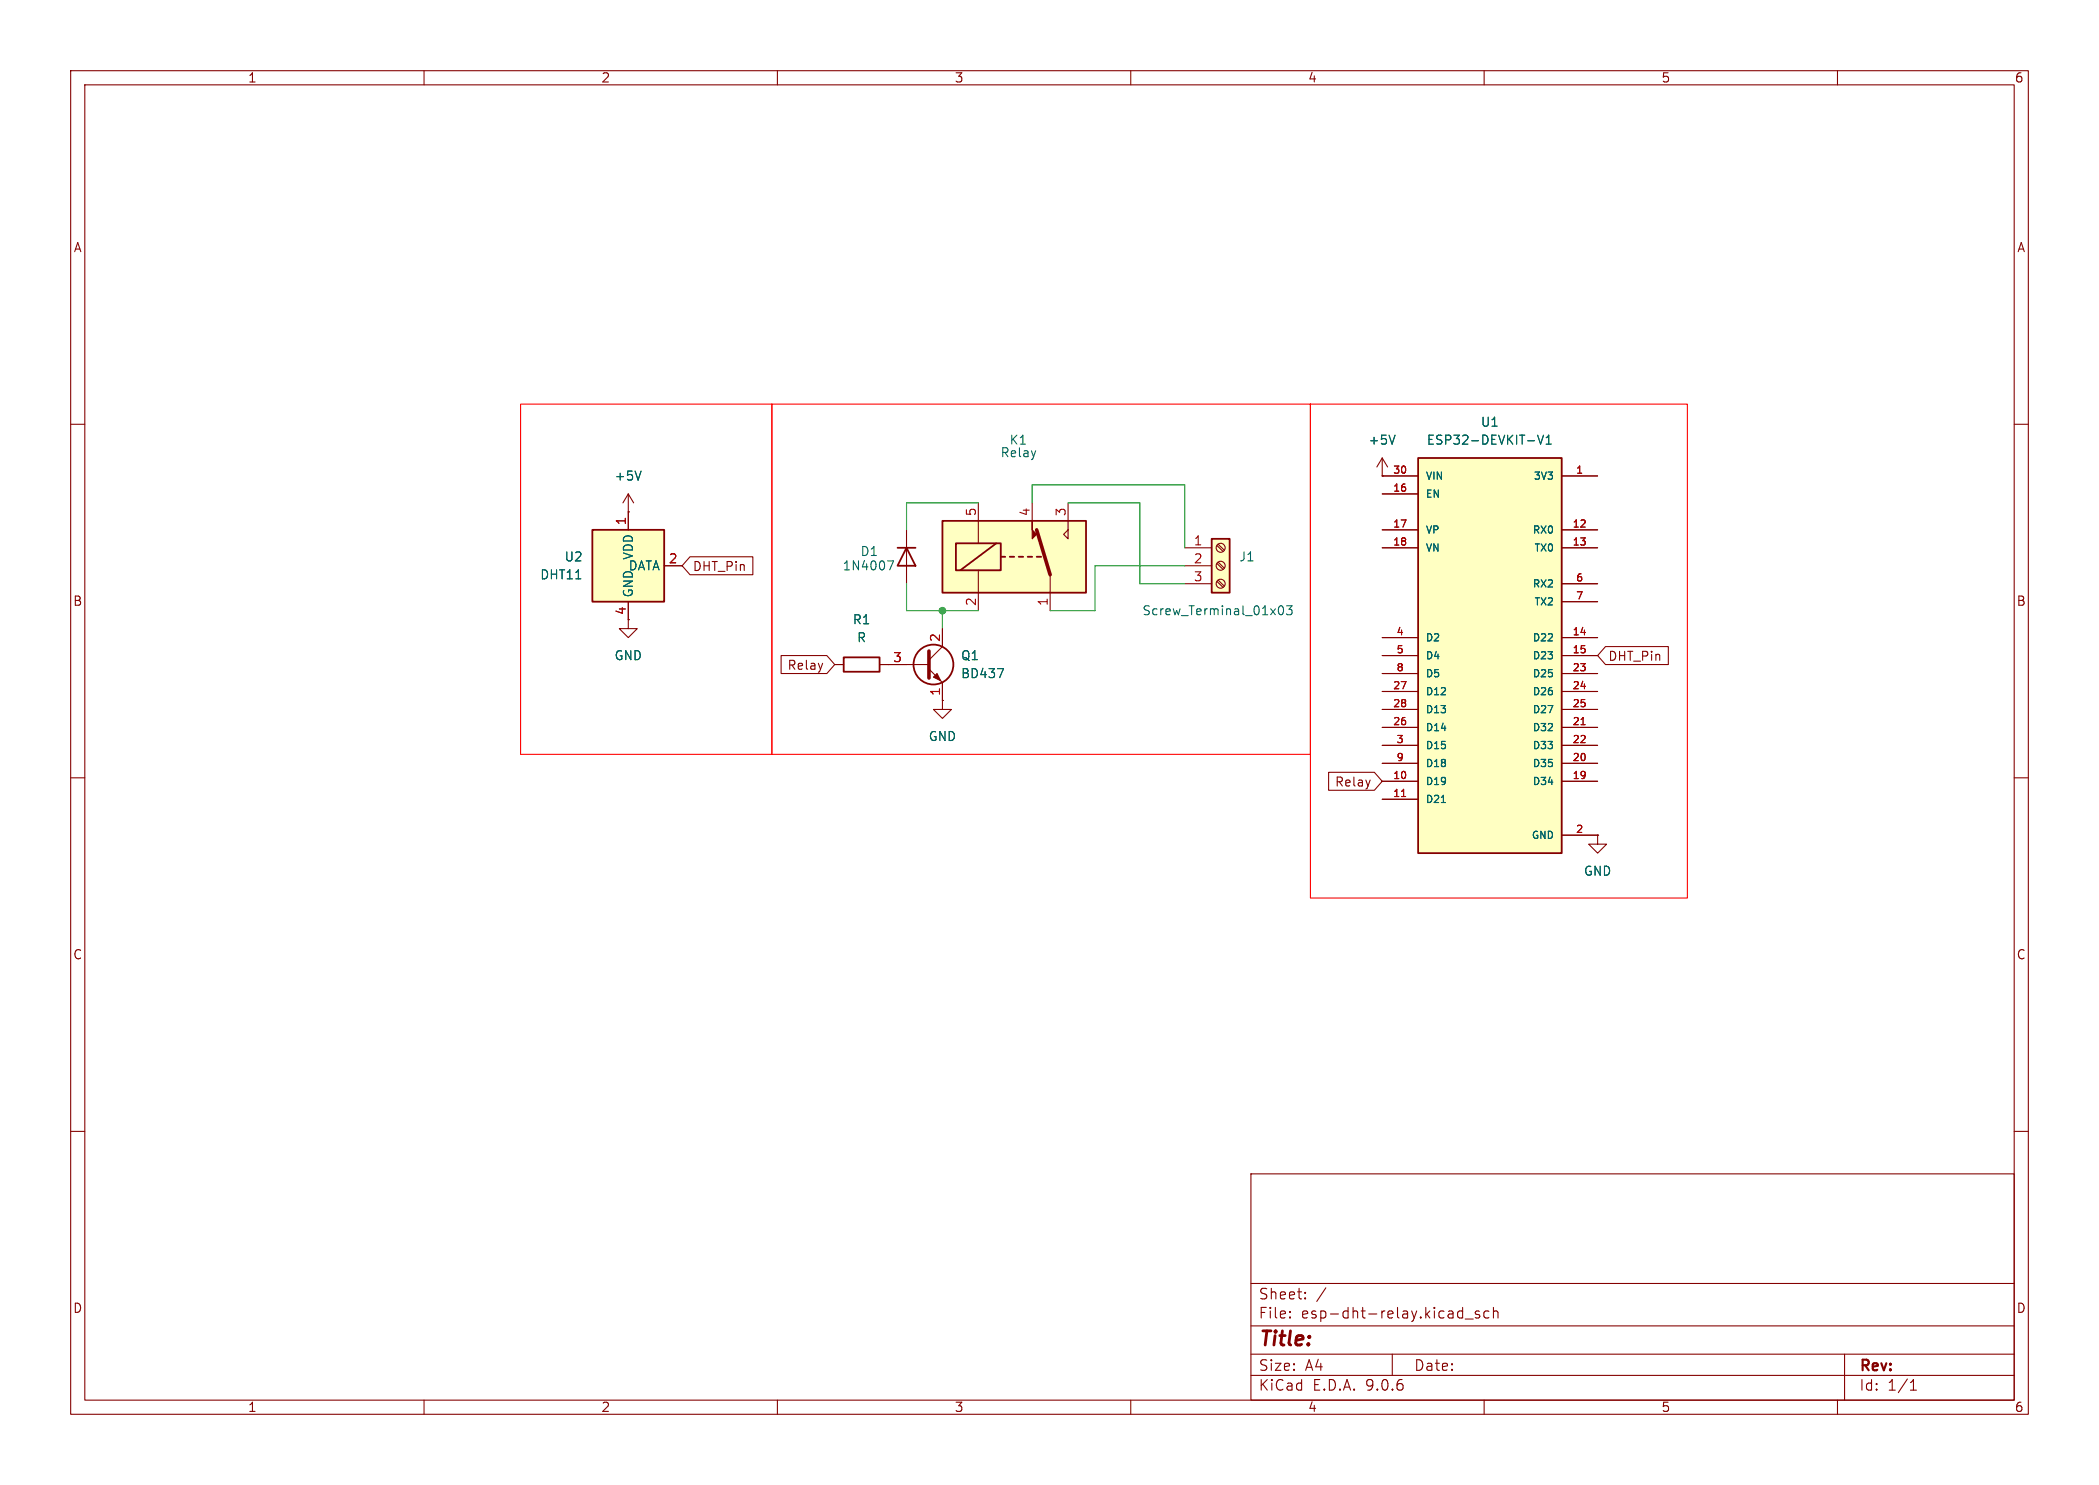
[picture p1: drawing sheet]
<svg xmlns="http://www.w3.org/2000/svg" width="297mm" height="210mm" viewBox="0 0 297 210" stroke-linecap="round" stroke-linejoin="round" font-family="sans-serif">
<g fill="none" stroke="#840000" stroke-width=".15">
<path d="M10 10h277v190h-277zM12 12h273v186h-273zM60 10v2M110 10v2M160 10v2M210 10v2M260 10v2M10 60h2M195.6 67.3h.1M195.6 64.8l-.8 1.2M195.6 64.8l.7 1.2M195.6 64.8v2.5"/>
<path d="M285 60h2M10 110h2M285 110h2M10 160h2M177 166h108v32h-108zM285 160h2M60 198v2M110 198v2M160 198v2M177 194.5h108M177 191.5h108M177 187.5h108"/>
<path d="M177 181.5h108M182.5 186.3h.1l-.1 .1M182.5 186.3v.1M182.5 185.5v.1M182.5 185.5h.1l-.1 .1M184.7 183.6v.1M184.7 183.6h-.1l.1 .1M184.7 182.8v.1M184.7 182.8h-.1l.1 .1M187.6 182.1l-1.3 2M197 191.5v3M206.5 185.4l.5 .1"/>
<path d="M207 184.9v1.5M207 186.3l-.5 .1M207.3 186.5h1.2M209.3 185.5l-.3-.1-.3 .2 .1 .2 .5 .2 .1 .1-.1 .2-.1 .1-.5-.1M210 198v2M210.7 185.5l-.5-.1-.2 .3v.4l.1 .2 .1 .1 .5-.1M211.3 185.5a.37 .37 0 0 1 .7 .1v.8M211.3 184.9v1.5M260 198v2M261 191.5v6.5M270.3 196.6h.9M270.3 195.5l.4-.4v1.5"/>
</g>
<path d="M197.4 61.5l-.4 1.3" fill="none" stroke="#006464" stroke-width=".15"/>
<path d="M83.8 74.9h10.2v10.2h-10.2z" fill="#ffffc2"/>
<path d="M83.8 74.9h10.2v10.2h-10.2z" fill="none" stroke="#840000" stroke-width=".25"/>
<path d="M88.9 72.4h.1M88.9 69.9v5M88.9 69.9l-.8 1.2M88.9 69.9l.8 1.2M88.9 85.1v3.8h1.3l-1.3 1.3-1.3-1.3h1.3M94 80h2.5M226.1 118.1v1.3h1.2l-1.2 1.3-1.3-1.3h1.3M226.1 118.1h.1" fill="none" stroke="#840000" stroke-width=".15"/>
<path d="M90.7 66.6l-.4 1.3" fill="none" stroke="#006464" stroke-width=".15"/>
<path d="M200.7 64.8h20.3v55.9h-20.3z" fill="#ffffc2"/>
<path d="M200.7 64.8h20.3v55.9h-20.3z" fill="none" stroke="#840000" stroke-width=".25"/>
<g fill="none" stroke="#840000" stroke-width=".15">
<path d="M195.6 67.3h5.1M195.6 69.9h5.1M195.6 74.9h5.1M195.6 77.5h5.1M221 67.3h5.1M221 74.9h5.1M221 77.5h5.1M195.6 90.2h5.1M195.6 92.7h5.1M195.6 95.3h5.1M195.6 97.8h5.1M221 90.2h5.1"/>
<path d="M221 92.7h5.1M221 95.3h5.1M221 97.8h5.1M221 82.6h5.1M221 85.1h5.1M195.6 100.3h5.1M195.6 102.9h5.1M195.6 105.4h5.1M195.6 108h5.1M195.6 110.5h5.1M195.6 113h5.1M221 100.3h5.1"/>
<path d="M221 102.9h5.1M221 105.4h5.1M221 108h5.1M221 110.5h5.1M221 118.1h5.1"/>
</g>
<path d="M217.6 61.5l.4 1.3 .4-1.3M218.8 62.8h.7M218.8 61.9l.3-.4v1.3M204 113.5h.5" fill="none" stroke="#006464" stroke-width=".15"/>
<path d="M198.3 112.6h.6M223.7 102.5h.6" fill="none" stroke="#a90000" stroke-width=".15"/>
<path d="M133.3 73.7h20.4v10.1h-20.4z" fill="#ffffc2"/>
<path d="M138.4 71.1v5.7M146 71.1v2.6M151.1 71.1v5.1l-.6-.6 .6-.7M138.4 80.6v5.8M148.6 81.3v5.1" fill="none" stroke="#840000" stroke-width=".15"/>
<path d="M133.3 73.7h20.4v10.1h-20.4zM135.3 76.8h6.3v3.8h-6.3zM141 76.8l-5.1 3.8M141.6 78.7h.6M142.9 78.7h.6M144.1 78.7h.7M145.4 78.7h.6M146.7 78.7h.6" fill="none" stroke="#840000" stroke-width=".25"/>
<path d="M146.7 74.9l1.9 6.4" fill="none" stroke="#840000" stroke-width=".51"/>
<path d="M146 73.7v1.2l.7 .7-.7 .6z" fill="#840000" stroke="#840000" stroke-width=".15"/>
<path d="M171.4 76.2h2.6v7.6h-2.6z" fill="#ffffc2"/>
<g fill="none" stroke="#840000" stroke-width=".25">
<path d="M127 77.5h2.5M128.3 77.5l1.2 2.5h-2.5zM171.4 76.2h2.6v7.6h-2.6zM119.4 93h5.1v2h-5.1z"/>
<circle cx="132.1" cy="94" r="2.82"/>
</g>
<g fill="none" stroke="#840000" stroke-width=".15">
<path d="M88.9 72.4h.1M88.9 72.4v2.5M97.6 78.7h8.9v2.6h-8.9l-1.1-1.3zM128.3 74.9v7.7M167.6 77.5h3.8M172.2 77.1l.9 .9M172.2 79.7l.9 .8M172.4 77l.8 .8M172.4 79.5l.8 .8M195.6 67.3h.1M195.6 77.5h5.1M195.6 67.3h5.1"/>
<path d="M195.6 69.9h5.1M195.6 74.9h5.1M221 77.5h5.1M221 67.3h5.1M221 74.9h5.1M88.9 85.1v2.5M94 80h2.5M110.5 92.7h6.5l1.1 1.3-1.1 1.3h-6.5zM118.1 94h1.3M124.5 94h6.9M131.4 94.6l1.9 1.9v2.6M133.3 99.1v1.2h1.3l-1.3 1.3-1.2-1.3h1.2"/>
<path d="M133.3 99.1h.1M133.3 88.9v2.5l-1.9 1.9M167.6 80h3.8M167.6 82.6h3.8M172.2 82.2l.9 .9M172.4 82l.8 .9M195.6 90.2h5.1M195.6 92.7h5.1M195.6 95.3h5.1M195.6 97.8h5.1M221 82.6h5.1M221 90.2h5.1"/>
<path d="M221 92.7h5.1M221 95.3h5.1M221 97.8h5.1M221 85.1h5.1M227.2 91.4h8.9v2.6h-8.9l-1.1-1.3zM188 109.2h6.5l1.1 1.3-1.1 1.3h-6.5zM195.6 100.3h5.1M195.6 102.9h5.1M195.6 105.4h5.1M195.6 108h5.1M195.6 110.5h5.1M195.6 113h5.1"/>
<path d="M221 100.3h5.1M221 102.9h5.1M221 105.4h5.1M221 108h5.1M221 110.5h5.1M221 118.1h5.1M226.1 118.1h.1"/>
<circle cx="172.7" cy="77.5" r=".63"/>
<circle cx="172.7" cy="80" r=".63"/>
<circle cx="172.7" cy="82.5" r=".63"/>
</g>
<path d="M90.7 66.6l-.4 1.3M125.6 79.3h.8l-.5 1.3M197.4 61.5l-.4 1.3M217.6 61.5l.4 1.3 .4-1.3M218.8 62.8h.7M218.8 61.9l.3-.4v1.3M141.1 94.6h.9l-.6 1.2M181 85.8l.2-.1a.69 .69 0 0 1 .3 1.1l-.2 .1a.69 .69 0 0 1-.3-1.1zM182 85.7h.8l-.4 .5 .4 .1v.5l-.2 .1h-.4l-.2-.1M204 113.5h.5" fill="none" stroke="#006464" stroke-width=".15"/>
<path d="M131.4 92.1v3.8" fill="none" stroke="#840000" stroke-width=".51"/>
<path d="M132.1 95.8l.5-.5 .5 1z" fill="#840000" stroke="#840000" stroke-width=".15"/>
<path d="M73.7 57.2h35.5v49.5h-35.5zM109.2 57.2h76.2v49.5h-76.2zM185.4 57.2h53.4v69.8h-53.4z" fill="none" stroke="#f00" stroke-width=".15"/>
<path d="M138.4 71.1h-10.1v3.8M146 71.1v-2.5h21.6v8.9M151.1 71.1h10.2v11.5h6.3M128.3 82.6v3.8h10.1M133.3 86.4v2.5M167.6 80h-12.7v6.4h-6.3" fill="none" stroke="#009600" stroke-width=".15"/>
<path d="M198.3 112.6h.6M223.7 102.5h.6" fill="none" stroke="#a90000" stroke-width=".15"/>
<circle cx="133.3" cy="86.4" r=".46" fill="#009600" stroke="#009600" stroke-width=".15"/>
<text font-size="2.8" fill="#840000" x="178" y="190.9">Title:</text>
<g font-size="2.1" fill="#840000">
<text x="178" y="184">Sheet:</text>
<text x="178" y="186.7">File:</text>
<text x="184.1" y="186.7">esp-dht-relay.kicad_sch</text>
<text x="178" y="196.9">KiCad</text>
<text x="178" y="194.1">Size:</text>
<text x="184.7" y="194.1">A4</text>
<text x="185.7" y="196.9">E.D.A.</text>
<text x="193.3" y="196.9">9.0.6</text>
<text x="200" y="194.1">Date:</text>
<text x="263" y="194.3">Rev:</text>
<text x="263" y="196.9">Id:</text>
<text x="267.1" y="196.9">1/1</text>
</g>
<g font-size="1.8" fill="#840000">
<text x="35" y="11.9">1</text>
<text x="85" y="11.9">2</text>
<text x="135" y="11.9">3</text>
<text x="185" y="11.9">4</text>
<text x="235" y="11.9">5</text>
<text x="285" y="11.9">6</text>
<text x="10.3" y="35.9">A</text>
<text x="285.3" y="35.9">A</text>
<text x="97.9" y="81">DHT_Pin</text>
<text x="10.3" y="85.9">B</text>
<text x="88.6" y="87.1" transform="rotate(-90 88.6 87.1)">4</text>
<text x="285.3" y="85.9">B</text>
<text x="111.3" y="94.9">Relay</text>
<text x="227.5" y="93.7">DHT_Pin</text>
<text x="188.8" y="111.4">Relay</text>
<text x="10.3" y="135.9">C</text>
<text x="285.3" y="135.9">C</text>
<text x="10.3" y="185.9">D</text>
<text x="285.3" y="185.9">D</text>
<text x="35" y="199.9">1</text>
<text x="85" y="199.9">2</text>
<text x="135" y="199.9">3</text>
<text x="185" y="199.9">4</text>
<text x="235" y="199.9">5</text>
<text x="285" y="199.9">6</text>
</g>
<g font-size="1.8" fill="#006464">
<text x="141.5" y="64.9">Relay</text>
<text x="142.8" y="63.1">K1</text>
<text x="193.5" y="63.1">+5V</text>
<text x="201.8" y="63.1">ESP32-DEVKIT-V1</text>
<text x="209.4" y="60.6">U1</text>
<text x="86.9" y="68.2">+5V</text>
<text x="76.3" y="82.1">DHT11</text>
<text x="79.8" y="79.6">U2</text>
<text x="88.9" y="80.9">DATA</text>
<text x="89.8" y="79.3" transform="rotate(-90 89.8 79.3)">VDD</text>
<text x="119.1" y="80.9">1N4007</text>
<text x="121.7" y="78.8">D1</text>
<text x="175.3" y="79.6">J1</text>
<text x="89.8" y="84.6" transform="rotate(-90 89.8 84.6)">GND</text>
<text x="120.6" y="88.5">R1</text>
<text x="161.6" y="87.2">Screw_Terminal_01x03</text>
<text x="86.9" y="93.6">GND</text>
<text x="121.2" y="91">R</text>
<text x="135.9" y="93.6">Q1</text>
<text x="135.9" y="96.1">BD437</text>
<text x="131.3" y="105">GND</text>
<text x="224" y="124.1">GND</text>
</g>
<g font-size="1.8" fill="#a90000">
<text x="88.6" y="74.4" transform="rotate(-90 88.6 74.4)">1</text>
<text x="138.2" y="73.1" transform="rotate(-90 138.2 73.1)">5</text>
<text x="145.8" y="73.1" transform="rotate(-90 145.8 73.1)">4</text>
<text x="150.9" y="73.1" transform="rotate(-90 150.9 73.1)">3</text>
<text x="168.8" y="77.2">1</text>
<text x="94.5" y="79.8">2</text>
<text x="168.8" y="79.8">2</text>
<text x="168.8" y="82.3">3</text>
<text x="138.2" y="85.8" transform="rotate(-90 138.2 85.8)">2</text>
<text x="148.3" y="85.8" transform="rotate(-90 148.3 85.8)">1</text>
<text x="126.3" y="93.7">3</text>
<text x="133.1" y="90.9" transform="rotate(-90 133.1 90.9)">2</text>
<text x="133.1" y="98.5" transform="rotate(-90 133.1 98.5)">1</text>
</g>
<g font-size="1.4" fill="#a90000">
<text x="197" y="67.1">30</text>
<text x="197" y="69.6">16</text>
<text x="222.9" y="67.1">1</text>
<text x="197" y="74.7">17</text>
<text x="197" y="77.2">18</text>
<text x="222.4" y="74.7">12</text>
<text x="222.4" y="77.2">13</text>
<text x="222.9" y="82.3">6</text>
<text x="197.5" y="89.9">4</text>
<text x="222.4" y="89.9">14</text>
<text x="222.9" y="84.8">7</text>
<text x="197.5" y="92.5">5</text>
<text x="197.5" y="95">8</text>
<text x="222.4" y="92.5">15</text>
<text x="222.4" y="95">23</text>
<text x="197" y="97.5">27</text>
<text x="197" y="100.1">28</text>
<text x="222.4" y="97.5">24</text>
<text x="222.4" y="100.1">25</text>
<text x="197" y="102.6">26</text>
<text x="197.5" y="105.2">3</text>
<text x="197.5" y="107.7">9</text>
<text x="222.4" y="102.6">21</text>
<text x="222.4" y="105.2">22</text>
<text x="222.4" y="107.7">20</text>
<text x="197" y="110.2">10</text>
<text x="197" y="112.8">11</text>
<text x="222.4" y="110.2">19</text>
<text x="222.9" y="117.9">2</text>
</g>
<g font-size="1.4" fill="#006464">
<text x="201.7" y="68">VIN</text>
<text x="201.7" y="70.6">EN</text>
<text x="216.9" y="68">3V3</text>
<text x="201.7" y="75.7">VP</text>
<text x="216.8" y="75.7">RX0</text>
<text x="201.7" y="78.2">VN</text>
<text x="216.8" y="83.3">RX2</text>
<text x="217" y="78.2">TX0</text>
<text x="217" y="85.8">TX2</text>
<text x="201.7" y="90.9">D2</text>
<text x="201.7" y="93.4">D4</text>
<text x="201.7" y="96">D5</text>
<text x="216.8" y="90.9">D22</text>
<text x="216.8" y="93.4">D23</text>
<text x="216.8" y="96">D25</text>
<text x="201.7" y="98.5">D12</text>
<text x="201.7" y="101.1">D13</text>
<text x="216.8" y="98.5">D26</text>
<text x="216.8" y="101.1">D27</text>
<text x="201.7" y="103.6">D14</text>
<text x="201.7" y="106.1">D15</text>
<text x="216.8" y="103.6">D32</text>
<text x="216.8" y="106.1">D33</text>
<text x="201.7" y="108.7">D18</text>
<text x="201.7" y="111.2">D19</text>
<text x="201.7" y="113.8">D21</text>
<text x="216.8" y="108.7">D35</text>
<text x="216.8" y="111.2">D34</text>
<text x="216.6" y="118.8">GND</text>
</g>
</svg>
